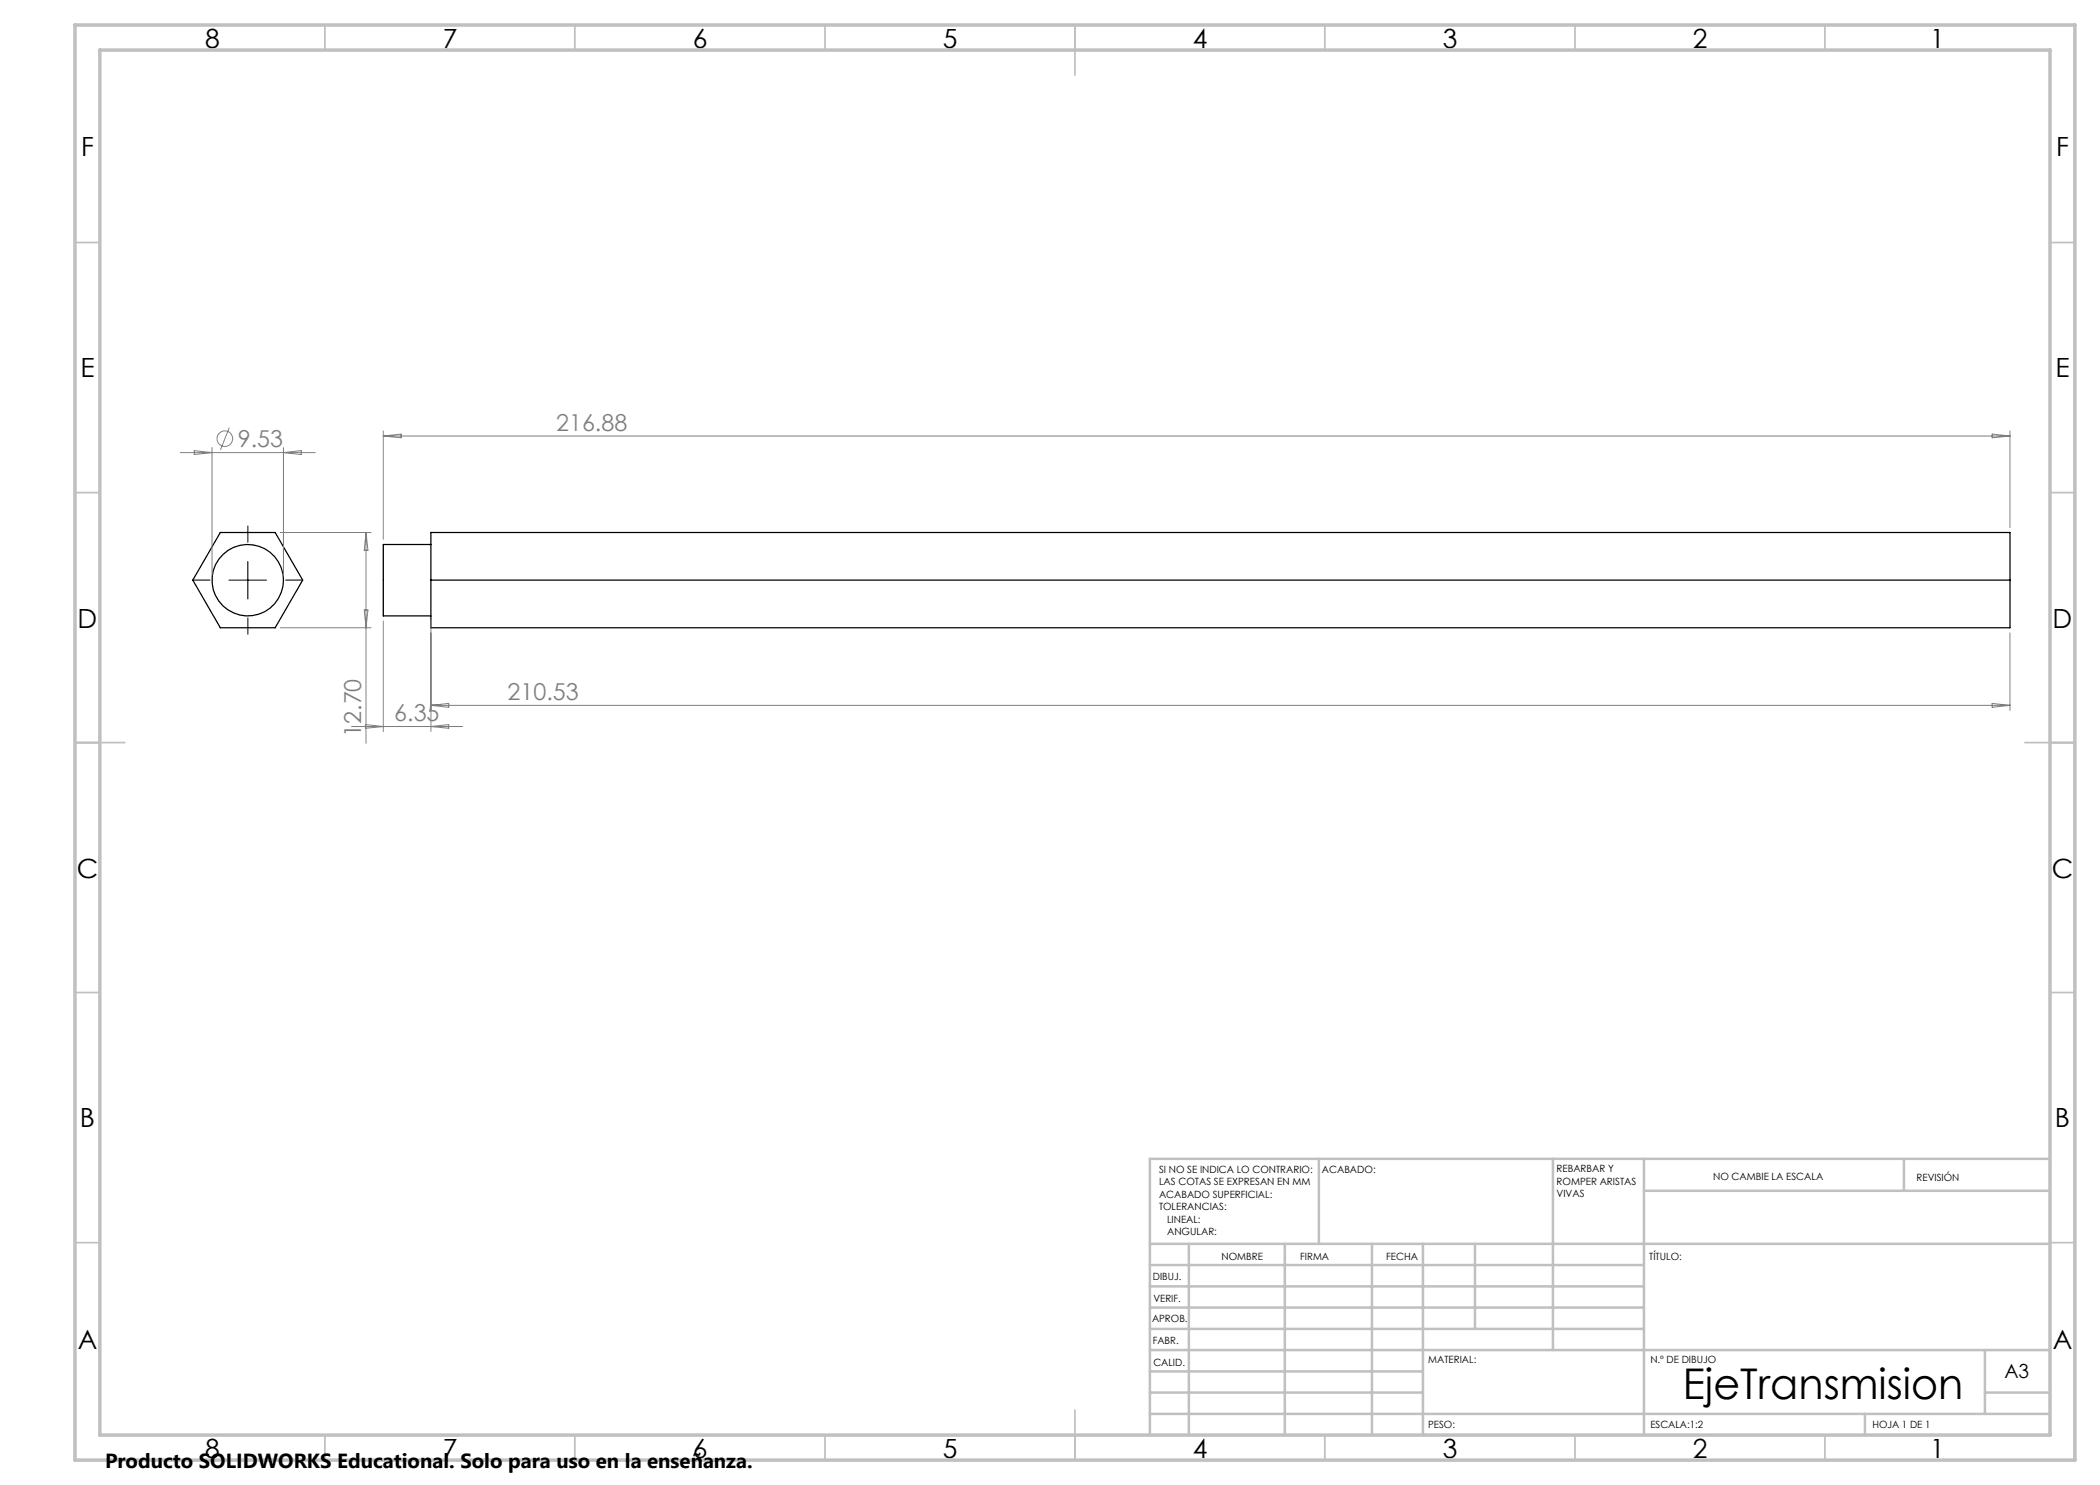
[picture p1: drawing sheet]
<svg xmlns="http://www.w3.org/2000/svg" width="420mm" height="297mm" viewBox="0 0 420 297" stroke-linecap="round" stroke-linejoin="round" font-family="sans-serif">
<g fill="none" stroke="#000" stroke-width=".25">
<path d="M44.1 106.5h10.9l5.5 9.5-5.5 9.6h-10.9l-5.5-9.6zM86.2 108.9h-9.5v14.3h9.5M86.2 106.5h315.8v19.1h-315.8zM86.2 116h315.8"/>
<circle cx="49.6" cy="116" r="7.1"/>
</g>
<g fill="none" stroke="#808080" stroke-width=".2">
<path d="M36.1 90.5h26.9M38.8 90.1l3.6 .4-3.6 .4zM42.4 89.5v25.5M45.9 85.5l-1.8 4.5M56.7 89.5v25.5M56.7 90.5l3.6-.4v.8zM76.7 86.2v21.7M76.7 87.2h325.3M76.7 87.2l3.5-.4v.8zM398.4 86.8l3.6 .4-3.6 .4zM402 86.2v19.3M56.1 106.5h18.1"/>
<path d="M73.2 106.5v42.2M73.2 106.5l.4 3.6h-.8zM56.1 125.6h18.1M72.8 122h.8l-.4 3.6zM76.7 124.2v22.1M86.2 124.2v22.1M402 126.6v15.5M70.3 145.3h22.2M73.1 144.9l3.6 .4-3.6 .4zM86.2 145.3l3.5-.4v.8zM86.2 141.1l3.5-.4v.8zM86.2 141.1h315.8"/>
<path d="M398.4 140.7l3.6 .4-3.6 .4z"/>
<circle cx="45" cy="87.7" r="1.55"/>
</g>
<path d="M42.1 116h-3.4M49.6 108.5v-3.4M57.1 116h3.4M49.6 123.5v3.4" fill="none" stroke="#000" stroke-width=".2" stroke-dasharray="15.2 1.3 1.3 1.3" stroke-linecap="butt"/>
<path d="M45.8 116h7.5M49.6 112.3v7.5" fill="none" stroke="#000" stroke-width=".2"/>
<g fill="none" stroke="#c0c0c0" stroke-width=".35">
<path d="M65 5v5M115 5v5M165 5v5M215 5v10M265 5v5M315 5v5M365 5v5M15 48.5h5M410 48.5h5M15 98.5h5M410 98.5h5M15 148.5h10"/>
<path d="M405 148.5h10M15 198.5h5M410 198.5h5M15 248.5h5M410 248.5h5M65 287v5M115 287v5M165 287v5M215 282v10M265 287v5M315 287v5M365 287v5"/>
</g>
<g fill="none" stroke="#c0c0c0" stroke-width=".5">
<path d="M263.8 231.8v17M310.6 231.8v38.2M328.8 231.8v55.2M328.8 238.2h81.2M380.8 231.8v6.4M410 231.8h-180v55.2M230 248.8h180M230 257.3h98.8M230 253h98.8M237.8 248.8v38.2M257 248.8v38.2M274.4 248.8v38.2"/>
<path d="M284.6 248.8v38.2M295 248.8v17M230 265.8h98.8M230 261.5h98.8M230 278.5h54.6M230 274.3h54.6M230 270h180M397 278.5h13M397 270v12.8M230 282.8h180M373 282.8v4.2"/>
</g>
<path d="M15 5h400v287h-400zM20 10h390v277h-390z" fill="none" stroke="#c0c0c0" stroke-width=".7"/>
<text font-size="8.5" x="336.6" y="279.7">EjeTransmision</text>
<g font-size="5.3">
<text x="41" y="9.5">8</text>
<text x="88.5" y="9.5">7</text>
<text x="138.5" y="9.5">6</text>
<text x="188.5" y="9.5">5</text>
<text x="238.5" y="9.5">4</text>
<text x="288.5" y="9.5">3</text>
<text x="338.5" y="9.5">2</text>
<text x="386" y="9.5">1</text>
<text x="16.2" y="31.2">F</text>
<text x="411.2" y="31.2">F</text>
<text x="16.1" y="75.5">E</text>
<text x="411.1" y="75.5">E</text>
<text x="15.5" y="125.5">D</text>
<text x="410.5" y="125.5">D</text>
<text x="15.4" y="175.5">C</text>
<text x="410.4" y="175.5">C</text>
<text x="16" y="225.5">B</text>
<text x="411" y="225.5">B</text>
<text x="15.5" y="269.7">A</text>
<text x="410.5" y="269.7">A</text>
<text x="41" y="291.5">8</text>
<text x="88.5" y="291.5">7</text>
<text x="138.5" y="291.5">6</text>
<text x="188.5" y="291.5">5</text>
<text x="238.5" y="291.5">4</text>
<text x="288.5" y="291.5">3</text>
<text x="338.5" y="291.5">2</text>
<text x="386" y="291.5">1</text>
</g>
<g font-size="4.7" fill="#808080">
<text x="47.6" y="89.4">9.53</text>
<text x="111.2" y="86.2">216.88</text>
<text x="101.5" y="140">210.53</text>
<text x="72.2" y="147.4" transform="rotate(-90 72.2 147.4)">12.70</text>
<text x="78.9" y="144.3">6.35</text>
</g>
<text font-size="4.1" x="21" y="293.7">Producto SOLIDWORKS Educational. Solo para uso en la enseñanza.</text>
<text font-size="3.9" x="400.9" y="275.5">A3</text>
<g font-size="2">
<text x="231.8" y="234.6">SI NO SE INDICA LO CONTRARIO:</text>
<text x="231.8" y="237.1">LAS COTAS SE EXPRESAN EN MM</text>
<text x="231.8" y="239.6">ACABADO SUPERFICIAL:</text>
<text x="264.4" y="234.6">ACABADO:</text>
<text x="311.3" y="234.5">REBARBAR Y</text>
<text x="311.3" y="237">ROMPER ARISTAS</text>
<text x="311.3" y="239.5">VIVAS</text>
<text x="342.6" y="236">NO CAMBIE LA ESCALA</text>
<text x="383.3" y="236.2">REVISIÓN</text>
<text x="231.8" y="242.1">TOLERANCIAS:</text>
<text x="233.4" y="244.6">LINEAL:</text>
<text x="233.4" y="247.1">ANGULAR:</text>
<text x="244.3" y="252">NOMBRE</text>
<text x="260" y="251.9">FIRMA</text>
<text x="277.2" y="251.9">FECHA</text>
<text x="329.9" y="251.9">TÍTULO:</text>
<text x="230.6" y="256.1">DIBUJ.</text>
<text x="230.7" y="260.3">VERIF.</text>
<text x="230.4" y="264.4">APROB.</text>
<text x="230.5" y="268.8">FABR.</text>
<text x="230.7" y="273.1">CALID.</text>
<text x="285.6" y="272.5">MATERIAL:</text>
<text x="330.1" y="272.5">N.º DE DIBUJO</text>
<text x="285.6" y="285.5">PESO:</text>
<text x="330.1" y="285.6">ESCALA:1:2</text>
<text x="374.5" y="285.6">HOJA 1 DE 1</text>
</g>
</svg>
